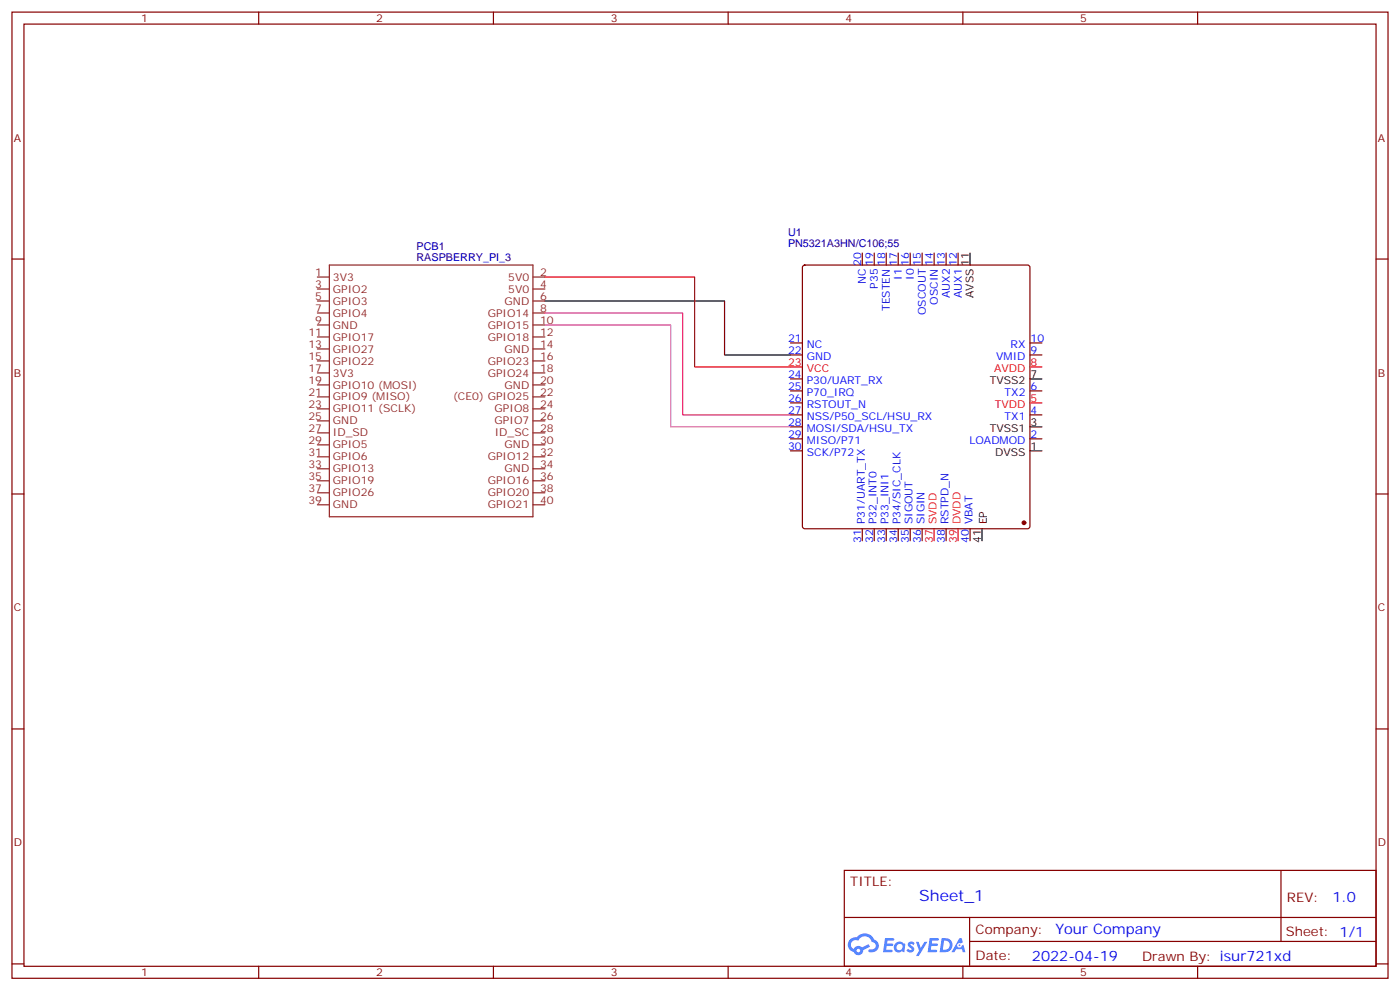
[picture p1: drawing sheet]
<svg xmlns="http://www.w3.org/2000/svg" width="412mm" height="292mm" viewBox="0 0 412 292" stroke-linecap="round" stroke-linejoin="round" font-family="sans-serif">
<g fill="none" stroke="#870000" stroke-width=".35">
<path d="M3.5 3.6h405.4v284.3h-405.4zM7.1 7.1h398.2v277.3h-398.2zM76.2 3.6v3.5M145.3 3.6v3.5M214.5 3.6v3.5M283.6 3.6v3.5M352.8 3.6v3.5M3.5 76.2h3.6M405.3 76.2h3.6M3.5 145.4h3.6M405.3 145.4h3.6M3.5 214.5h3.6"/>
<path d="M405.3 214.5h3.6M248.7 256.2h156.6v28.2h-156.6zM377.3 256.2v20.9M248.7 270h156.5M285.6 277.1h119.6M285.6 270v14.1M3.5 283.7h3.6M76.2 284.4v3.5M145.3 284.4v3.5M214.5 284.4v3.5M283.6 284.4v3.5M352.8 284.4v3.5"/>
<path d="M405.3 283.7h3.6"/>
</g>
<g fill="#5487ff">
<path d="M267.7 277.3a1.22 1.22 0 0 1 1.7 .3l-.4 .6a.47 .47 0 0 0-.3-.4 .47 .47 0 0 0-.5 .2l.1 .2a1.14 1.14 0 0 1 .8 1.7 1.14 1.14 0 0 1-1.9 0l-.2-.2 .5-.5 .7 .4a.29 .29 0 0 0 .3-.2 .29 .29 0 0 0-.2-.4 1.04 1.04 0 0 1-.6-1.7z"/>
<path d="M260.7 276.1h2.4l.3 .2-.2 .5h-1.8l-.1 .9h1.5l.3 .3-.3 .4h-1.6l-.2 1.1 1.7 .1 .2 .3-.2 .3h-2.6z"/>
<path d="M273.8 276.1h2.4l.3 .2-.1 .5h-1.8l-.2 .9h1.6l.3 .3-.4 .4h-1.6l-.1 1.1 1.7 .1 .2 .3-.2 .3h-2.6z"/>
<path d="M282.6 276.1h.7l.3 1.2-.6 .4a.69 .69 0 0 0-1 .2 .69 .69 0 0 0 .4 1 .69 .69 0 0 0 .9-.6l.5-.3 .6 2.2h-.8l-.2-.9h-1.8l-.5 .9h-.8z"/>
<path d="M269.8 277.2h.8l.6 1.8 1.1-1.8h.9l-2.6 4.2h-.8l.9-1.6z"/>
<path d="M277.4 276.1l-.6 4.1h1.3a2.11 2.11 0 0 0 2.5-2.1 2.11 2.11 0 0 0-2.5-2zM278.1 276.8a1.39 1.39 0 0 1 1.7 1.4 1.39 1.39 0 0 1-1.8 1.3h-.3z"/>
<path d="M263.7 277.7a1.54 1.54 0 0 0-.1 2.1 1.54 1.54 0 0 0 2.2 .2l.6 .2 .3-2.3-.2-.2-.4-.1a1.49 1.49 0 0 0-2.4 .1zM264 278.7a.94 .94 0 0 1 1.8 0 .94 .94 0 0 1-1.8 0z"/>
<path d="M250.4 276.5a2.18 2.18 0 0 0 1.1 3.7 1.44 1.44 0 0 0 1.6 .9 1.44 1.44 0 0 0 1.2-1.5l2-1-.5-.7-1.9 .9a1.47 1.47 0 0 0-2.4 .5 1.39 1.39 0 0 1-.7-2 1.39 1.39 0 0 1 2-.4 2.12 2.12 0 0 1 2.2-1.3 2.12 2.12 0 0 1 1.9 1.6 1.14 1.14 0 0 1 1.1 1.5 1.14 1.14 0 0 1-1.7 .7 .43 .43 0 0 0-.5 .3 .43 .43 0 0 0 .4 .5 1.98 1.98 0 0 0 2.5-1.2 1.98 1.98 0 0 0-1.2-2.5 3.1 3.1 0 0 0-5.3-.7l-.9 .1zM252.3 279.8a.55 .55 0 0 1 1.1 0 .55 .55 0 0 1-1.1 0z"/>
<circle cx="282.6" cy="278.2" r=".26"/>
</g>
<g fill="none" stroke="#870000" stroke-width=".35">
<path d="M236.6 78.2l.5-.2h65.6l.5 .2 .2 .5v76.2l-.2 .5-.5 .2h-65.6l-.5-.2-.2-.5v-76.2zM254 74.5v3.5M257.5 74.5v3.5M261.1 74.5v3.5M264.6 74.5v3.5M268.1 74.5v3.5M271.6 74.5v3.5M275.2 74.5v3.5M278.7 74.5v3.5M282.2 74.5v3.5M232.8 115h3.6M232.8 104.5h3.6"/>
<path d="M232.8 100.9h3.6M232.8 111.5h3.6M232.8 118.6h3.6M303.4 115h3.5M303.4 104.5h3.5M303.4 100.9h3.5M232.8 129.2h3.6M232.8 122.1h3.6M232.8 125.6h3.6M232.8 132.7h3.6M303.4 129.2h3.5M303.4 122.1h3.5"/>
<path d="M254 155.6v3.5M257.5 155.6v3.5M261.1 155.6v3.5M264.6 155.6v3.5M268.1 155.6v3.5M271.6 155.6v3.5M278.7 155.6v3.5M285.8 155.6v3.5"/>
</g>
<circle cx="301.6" cy="153.8" r=".53" fill="#870000" stroke="#870000" stroke-width=".35"/>
<path d="M285.8 74.5v3.5M160.5 88.6h52.9v15.9h19.4M303.4 111.5h3.5M303.4 132.7h3.5M303.4 125.6h3.5M289.3 155.6v3.5" fill="none" stroke="#000" stroke-width=".35"/>
<path d="M160.5 81.5h44.1v26.5h31.8M303.4 118.6h3.5M303.4 108h3.5M275.2 155.6v3.5M282.2 155.6v3.5" fill="none" stroke="#f00" stroke-width=".35"/>
<g fill="none" stroke="#8c2424" stroke-width=".35">
<path d="M97 78h60v74.1h-60zM93.5 81.5h3.5M93.5 85.1h3.5M93.5 88.6h3.5M93.5 92.1h3.5M93.5 95.6h3.5M93.5 99.2h3.5M157 81.5h3.5M157 85.1h3.5M157 88.6h3.5M157 92.1h3.5M157 95.6h3.5"/>
<path d="M157 99.2h3.5M93.5 102.7h3.5M93.5 106.2h3.5M93.5 109.7h3.5M93.5 113.3h3.5M93.5 116.8h3.5M157 102.7h3.5M157 106.2h3.5M157 109.7h3.5M157 113.3h3.5M157 116.8h3.5M93.5 120.3h3.5"/>
<path d="M93.5 123.9h3.5M93.5 127.4h3.5M93.5 130.9h3.5M93.5 134.4h3.5M93.5 138h3.5M157 120.3h3.5M157 123.9h3.5M157 127.4h3.5M157 130.9h3.5M157 134.4h3.5M157 138h3.5M93.5 141.5h3.5"/>
<path d="M93.5 145h3.5M93.5 148.6h3.5M157 141.5h3.5M157 145h3.5M157 148.6h3.5"/>
</g>
<path d="M160.5 95.6h37.1v30h35.2" fill="none" stroke="#c3c" stroke-width=".35"/>
<path d="M160.5 92.1h40.6v30h31.7" fill="none" stroke="#f09" stroke-width=".35"/>
<text font-size="4.6" fill="#00f" x="270.8" y="265.2">Sheet_1</text>
<g font-size="4.2" fill="#00f">
<text x="392.5" y="265.4">1.0</text>
<text x="310.9" y="275">Your Company</text>
<text x="304" y="282.8">2022-04-19</text>
</g>
<g font-size="3.9" fill="#800">
<text x="250.5" y="260.7">TITLE:</text>
<text x="379.1" y="265.4">REV:</text>
<text x="287.4" y="274.9">Company:</text>
<text x="378.7" y="275.6">Sheet: 1/1</text>
<text x="287.4" y="282.6">Date:</text>
<text x="336.4" y="282.7">Drawn By: isur721xd</text>
</g>
<g font-size="3.2" fill="#800">
<text x="41.6" y="6.6">1</text>
<text x="110.8" y="6.6">2</text>
<text x="179.9" y="6.6">3</text>
<text x="249.1" y="6.6">4</text>
<text x="318.2" y="6.6">5</text>
<text x="4.1" y="41.7">A</text>
<text x="405.9" y="41.7">A</text>
<text x="4.1" y="110.8">B</text>
<text x="405.9" y="110.8">B</text>
<text x="4.1" y="180">C</text>
<text x="405.9" y="180">C</text>
<text x="4.1" y="249.1">D</text>
<text x="405.9" y="249.1">D</text>
<text x="41.6" y="287.4">1</text>
<text x="110.8" y="287.4">2</text>
<text x="179.9" y="287.4">3</text>
<text x="249.1" y="287.4">4</text>
<text x="318.2" y="287.4">5</text>
</g>
<g font-size="3.2" fill="#000080">
<text x="232.1" y="69.5">U1</text>
<text x="122.7" y="76.8">RASPBERRY_PI_3</text>
<text x="122.7" y="73.6">PCB1</text>
<text x="232.1" y="72.7">PN5321A3HN/C106;55</text>
</g>
<g font-size="3.2" fill="#8d2323">
<text x="92.9" y="81.2">1</text>
<text x="98.1" y="82.6">3V3</text>
<text x="149.7" y="82.6">5V0</text>
<text x="159.1" y="81.2">2</text>
<text x="92.9" y="84.7">3</text>
<text x="92.9" y="88.2">5</text>
<text x="98.1" y="86.1">GPIO2</text>
<text x="98.1" y="89.6">GPIO3</text>
<text x="148.6" y="89.6">GND</text>
<text x="149.7" y="86.1">5V0</text>
<text x="159.1" y="84.7">4</text>
<text x="159.1" y="88.2">6</text>
<text x="92.9" y="91.8">7</text>
<text x="92.9" y="95.3">9</text>
<text x="98.1" y="93.2">GPIO4</text>
<text x="143.7" y="93.2">GPIO14</text>
<text x="159.1" y="91.8">8</text>
<text x="159.1" y="95.3">10</text>
<text x="90.9" y="98.8">11</text>
<text x="98.1" y="96.7">GND</text>
<text x="98.1" y="100.2">GPIO17</text>
<text x="143.7" y="96.7">GPIO15</text>
<text x="143.7" y="100.2">GPIO18</text>
<text x="159.1" y="98.8">12</text>
<text x="90.9" y="102.3">13</text>
<text x="90.9" y="105.9">15</text>
<text x="98.1" y="103.8">GPIO27</text>
<text x="98.1" y="107.3">GPIO22</text>
<text x="143.7" y="107.3">GPIO23</text>
<text x="148.6" y="103.8">GND</text>
<text x="159.1" y="102.3">14</text>
<text x="159.1" y="105.9">16</text>
<text x="90.9" y="109.4">17</text>
<text x="90.9" y="112.9">19</text>
<text x="98.1" y="110.8">3V3</text>
<text x="143.7" y="110.8">GPIO24</text>
<text x="159.1" y="109.4">18</text>
<text x="159.1" y="112.9">20</text>
<text x="90.9" y="116.5">21</text>
<text x="90.9" y="120">23</text>
<text x="98.1" y="114.3">GPIO10 (MOSI)</text>
<text x="98.1" y="117.9">GPIO9 (MISO)</text>
<text x="133.5" y="117.9">(CE0) GPIO25</text>
<text x="148.6" y="114.3">GND</text>
<text x="159.1" y="116.5">22</text>
<text x="159.1" y="120">24</text>
<text x="90.9" y="123.5">25</text>
<text x="98.1" y="121.4">GPIO11 (SCLK)</text>
<text x="98.1" y="124.9">GND</text>
<text x="145.7" y="121.4">GPIO8</text>
<text x="145.7" y="124.9">GPIO7</text>
<text x="159.1" y="123.5">26</text>
<text x="90.9" y="127">27</text>
<text x="90.9" y="130.6">29</text>
<text x="98.1" y="128.4">ID_SD</text>
<text x="98.1" y="132">GPIO5</text>
<text x="145.8" y="128.4">ID_SC</text>
<text x="148.6" y="132">GND</text>
<text x="159.1" y="127">28</text>
<text x="159.1" y="130.6">30</text>
<text x="90.9" y="134.1">31</text>
<text x="90.9" y="137.6">33</text>
<text x="98.1" y="135.5">GPIO6</text>
<text x="143.7" y="135.5">GPIO12</text>
<text x="159.1" y="134.1">32</text>
<text x="159.1" y="137.6">34</text>
<text x="90.9" y="141.1">35</text>
<text x="98.1" y="139">GPIO13</text>
<text x="98.1" y="142.6">GPIO19</text>
<text x="143.7" y="142.6">GPIO16</text>
<text x="148.6" y="139">GND</text>
<text x="159.1" y="141.1">36</text>
<text x="90.9" y="144.7">37</text>
<text x="90.9" y="148.2">39</text>
<text x="98.1" y="146.1">GPIO26</text>
<text x="98.1" y="149.6">GND</text>
<text x="143.7" y="146.1">GPIO20</text>
<text x="143.7" y="149.6">GPIO21</text>
<text x="159.1" y="144.7">38</text>
<text x="159.1" y="148.2">40</text>
</g>
<g font-size="3.2" fill="#00f">
<text x="253.6" y="78.2" transform="rotate(-90 253.6 78.2)">20</text>
<text x="255.1" y="83.6" transform="rotate(-90 255.1 83.6)">NC</text>
<text x="257.2" y="78.2" transform="rotate(-90 257.2 78.2)">19</text>
<text x="260.7" y="78.2" transform="rotate(-90 260.7 78.2)">18</text>
<text x="264.2" y="78.2" transform="rotate(-90 264.2 78.2)">17</text>
<text x="265.6" y="82.4" transform="rotate(-90 265.6 82.4)">I1</text>
<text x="267.8" y="78.2" transform="rotate(-90 267.8 78.2)">16</text>
<text x="269.2" y="82.4" transform="rotate(-90 269.2 82.4)">I0</text>
<text x="271.3" y="78.2" transform="rotate(-90 271.3 78.2)">15</text>
<text x="274.8" y="78.2" transform="rotate(-90 274.8 78.2)">14</text>
<text x="278.3" y="78.2" transform="rotate(-90 278.3 78.2)">13</text>
<text x="281.9" y="78.2" transform="rotate(-90 281.9 78.2)">12</text>
<text x="258.6" y="85" transform="rotate(-90 258.6 85)">P35</text>
<text x="276.2" y="89.6" transform="rotate(-90 276.2 89.6)">OSCIN</text>
<text x="279.8" y="87.7" transform="rotate(-90 279.8 87.7)">AUX2</text>
<text x="283.3" y="87.7" transform="rotate(-90 283.3 87.7)">AUX1</text>
<text x="262.1" y="91.5" transform="rotate(-90 262.1 91.5)">TESTEN</text>
<text x="272.7" y="92.7" transform="rotate(-90 272.7 92.7)">OSCOUT</text>
<text x="232.2" y="100.6">21</text>
<text x="303.6" y="100.6">10</text>
<text x="232.2" y="104.1">22</text>
<text x="237.7" y="102.3">NC</text>
<text x="237.7" y="105.9">GND</text>
<text x="293.5" y="105.9">VMID</text>
<text x="297.7" y="102.3">RX</text>
<text x="303.6" y="104.1">9</text>
<text x="232.2" y="111.2">24</text>
<text x="237.7" y="112.9">P30/UART_RX</text>
<text x="232.2" y="114.7">25</text>
<text x="232.2" y="118.2">26</text>
<text x="237.7" y="116.5">P70_IRQ</text>
<text x="237.7" y="120">RSTOUT_N</text>
<text x="295.9" y="116.5">TX2</text>
<text x="303.6" y="114.7">6</text>
<text x="232.2" y="121.7">27</text>
<text x="232.2" y="125.3">28</text>
<text x="237.7" y="123.5">NSS/P50_SCL/HSU_RX</text>
<text x="295.9" y="123.5">TX1</text>
<text x="303.6" y="121.7">4</text>
<text x="232.2" y="128.8">29</text>
<text x="237.7" y="127">MOSI/SDA/HSU_TX</text>
<text x="237.7" y="130.6">MISO/P71</text>
<text x="285.6" y="130.6">LOADMOD</text>
<text x="303.6" y="128.8">2</text>
<text x="232.2" y="132.3">30</text>
<text x="237.7" y="134.1">SCK/P72</text>
<text x="254.7" y="154.3" transform="rotate(-90 254.7 154.3)">P31/UART_TX</text>
<text x="258.2" y="154.3" transform="rotate(-90 258.2 154.3)">P32_INT0</text>
<text x="261.8" y="154.3" transform="rotate(-90 261.8 154.3)">P33_INI1</text>
<text x="265.3" y="154.3" transform="rotate(-90 265.3 154.3)">P34/SIC_CLK</text>
<text x="268.8" y="154.3" transform="rotate(-90 268.8 154.3)">SIGOUT</text>
<text x="272.3" y="154.3" transform="rotate(-90 272.3 154.3)">SIGIN</text>
<text x="279.4" y="154.3" transform="rotate(-90 279.4 154.3)">RSTPD_N</text>
<text x="286.5" y="154.3" transform="rotate(-90 286.5 154.3)">VBAT</text>
<text x="253.6" y="159.8" transform="rotate(-90 253.6 159.8)">31</text>
<text x="257.2" y="159.8" transform="rotate(-90 257.2 159.8)">32</text>
<text x="260.7" y="159.8" transform="rotate(-90 260.7 159.8)">33</text>
<text x="264.2" y="159.8" transform="rotate(-90 264.2 159.8)">34</text>
<text x="267.8" y="159.8" transform="rotate(-90 267.8 159.8)">35</text>
<text x="271.3" y="159.8" transform="rotate(-90 271.3 159.8)">36</text>
<text x="278.3" y="159.8" transform="rotate(-90 278.3 159.8)">38</text>
<text x="285.4" y="159.8" transform="rotate(-90 285.4 159.8)">40</text>
</g>
<g font-size="3.2">
<text x="285.4" y="78.2" transform="rotate(-90 285.4 78.2)">11</text>
<text x="286.8" y="87.7" transform="rotate(-90 286.8 87.7)">AVSS</text>
<text x="291.6" y="112.9">TVSS2</text>
<text x="303.6" y="111.2">7</text>
<text x="303.6" y="125.3">3</text>
<text x="291.6" y="127">TVSS1</text>
<text x="293.1" y="134.1">DVSS</text>
<text x="303.6" y="132.3">1</text>
<text x="290.7" y="154.3" transform="rotate(-90 290.7 154.3)">EP</text>
<text x="288.9" y="159.8" transform="rotate(-90 288.9 159.8)">41</text>
</g>
<g font-size="3.2" fill="#f00">
<text x="232.2" y="107.6">23</text>
<text x="303.6" y="107.6">8</text>
<text x="237.7" y="109.4">VCC</text>
<text x="292.9" y="109.4">AVDD</text>
<text x="293.1" y="120">TVDD</text>
<text x="303.6" y="118.2">5</text>
<text x="275.9" y="154.3" transform="rotate(-90 275.9 154.3)">SVDD</text>
<text x="282.9" y="154.3" transform="rotate(-90 282.9 154.3)">DVDD</text>
<text x="274.8" y="159.8" transform="rotate(-90 274.8 159.8)">37</text>
<text x="281.9" y="159.8" transform="rotate(-90 281.9 159.8)">39</text>
</g>
</svg>
